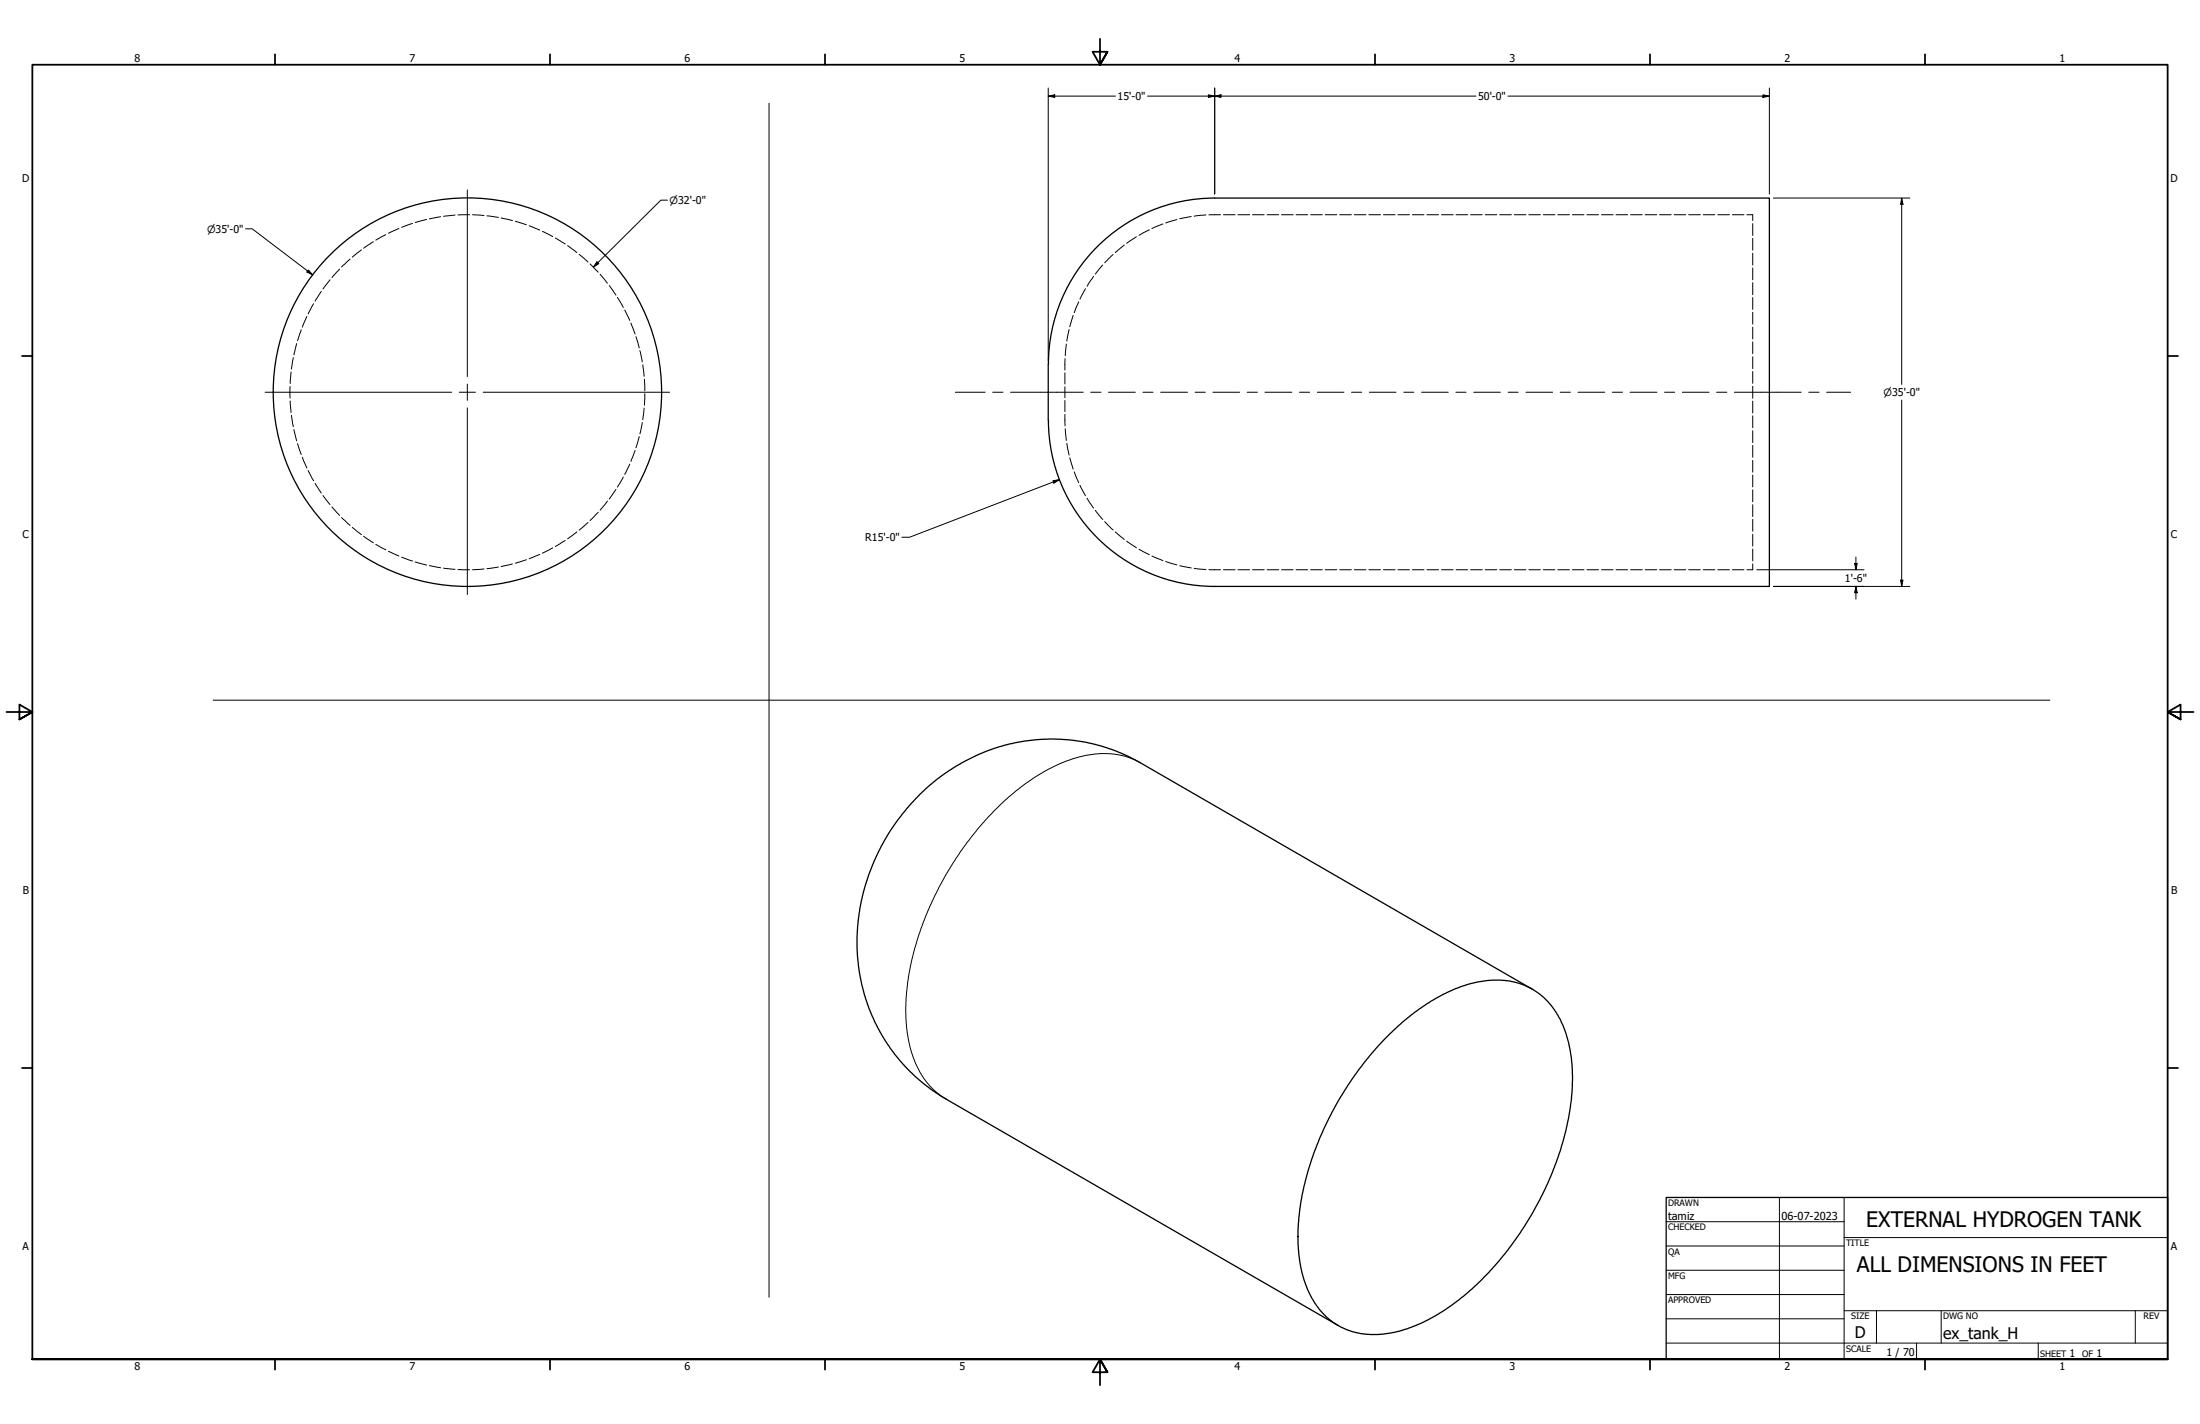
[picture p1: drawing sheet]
<svg xmlns="http://www.w3.org/2000/svg" width="864mm" height="559mm" viewBox="0 0 864 559" stroke-linecap="round" stroke-linejoin="round" font-family="sans-serif">
<!-- layer: Hidden (ANSI) -->
<g fill="none" stroke="#000" stroke-width=".39">
<path d="M141.9 98l-3.6 2.9M146.6 94.9l-3.9 2.5M151.4 92.1l-3.9 2.1M156.6 89.7l-4.1 1.8M161.9 87.7l-4.2 1.5M167.4 86.1l-4.4 1.2M173 85l-4.5 .9M178.6 84.4l-4.5 .5M184.3 84.3h-4.5M185.5 84.3l4.5 .3M191.1 84.7l4.5 .6M196.7 85.5l4.5 1.1"/>
<path d="M202.3 86.9l4.3 1.3M207.7 88.6l4.2 1.7M212.9 90.8l4.1 2M218 93.4l3.9 2.4M222.8 96.4l3.6 2.7M227.3 99.8l3.5 3M436.9 99.9l-3.3 3.2M441.3 96.1l-3.5 3M446.1 92.9l-3.8 2.6M451.2 90.2l-4.1 2.1M456.5 87.9l-4.3 1.8M462 86.2l-4.4 1.3"/>
<path d="M467.6 85l-4.5 .9M473.4 84.3l-4.6 .5M479.1 84.3h-4.6M480.3 84.3h4.5M486 84.3h4.5M491.7 84.3h4.6M497.4 84.3h4.6M503 84.3h4.6M508.8 84.3h4.5M514.5 84.3h4.5M520.2 84.3h4.6M525.9 84.3h4.6"/>
<path d="M531.6 84.3h4.6M537.3 84.3h4.6M543.1 84.3h4.5M548.8 84.3h4.5M554.4 84.3h4.6M560.1 84.3h4.6M565.8 84.3h4.6M571.6 84.3h4.5M577.3 84.3h4.6M583 84.3h4.6M588.7 84.3h4.6M594.4 84.3h4.6"/>
<path d="M600.1 84.3h4.5M605.8 84.3h4.6M611.5 84.3h4.6M617.2 84.3h4.6M622.9 84.3h4.6M628.6 84.3h4.6M634.4 84.3h4.5M640.1 84.3h4.6M645.8 84.3h4.6M651.4 84.3h4.6M657.2 84.3h4.5M662.9 84.3h4.5"/>
<path d="M668.6 84.3h4.6M674.3 84.3h4.6M680 84.3h4.6M685.7 84.3h2.3v2.3M688 87.8v4.6M688 93.5v4.7M688 99.4v4.6M123.1 119.2l-2.1 4M126.1 114.4l-2.4 3.8M129.5 109.8l-2.7 3.6M133.3 105.6l-3 3.4M137.4 101.7l-3.3 3.1"/>
<path d="M231.6 103.6l3.2 3.2M235.6 107.6l2.8 3.5M239.1 112.1l2.7 3.7M242.4 116.7l2.3 3.9M423.4 118.4l-1.7 4.3M426.1 113.3l-2.2 4.1M429.3 108.5l-2.6 3.8M432.9 104l-2.9 3.6M688 105.2v4.6M688 110.9v4.7M688 116.8v4.6M116.5 134.8l-1.1 4.5"/>
<path d="M118.2 129.4l-1.4 4.3M120.5 124.2l-1.8 4.2M245.2 121.7l2 4M247.6 126.8l1.7 4.3M249.6 132.1l1.4 4.4M251.2 137.6l.9 4.4M418.6 135l-.5 4.6M419.7 129.3l-.9 4.6M421.3 123.8l-1.4 4.4M688 122.6v4.6M688 128.4v4.6M688 134.2v4.6"/>
<path d="M113.9 151.6v4.6M113.9 157.4l.3 4.5M114.2 146l-.3 4.5M115.1 140.3l-.7 4.5M252.3 143.2l.6 4.5M253 148.8l.1 4.6M253.1 154.5l-.1 4.5M418 146.3v4.4M418 151.8v4.3M418 157.2v4.3M418.1 140.7l-.1 4.5M688 140v4.7"/>
<path d="M688 145.8v4.6M688 151.6v4.7M688 157.4v4.7M114.4 163l.7 4.4M115.4 168.6l1.1 4.4M116.8 174.1l1.4 4.3M118.7 179.5l1.8 4.1M249.3 176.8l-1.7 4.2M251 171.4l-1.4 4.3M252.1 165.8l-.9 4.4M252.9 160.1l-.6 4.6M418 162.6l.1 4.5"/>
<path d="M418.1 168.3l.5 4.5M418.8 174l.9 4.6M419.9 179.6l1.4 4.5M688 163.2v4.6M688 169v4.7M688 174.8v4.7M121 184.7l2.1 4M123.7 189.7l2.4 3.8M126.8 194.4l2.7 3.6M130.3 198.9l3 3.3M238.4 196.7l-2.8 3.5M241.8 192.1l-2.7 3.7"/>
<path d="M244.7 187.2l-2.3 3.9M247.2 182.1l-2 4.1M421.7 185.2l1.7 4.2M423.9 190.4l2.2 4.2M426.7 195.5l2.6 3.9M688 180.7v4.6M688 186.4v4.7M688 192.2v4.7M688 198.1v4.6M134.1 203.1l3.3 3.1M138.3 206.9l3.6 2.9M142.7 210.4l3.9 2.6"/>
<path d="M147.5 213.6l3.9 2.2M152.5 216.3l4.1 1.9M157.7 218.6l4.2 1.6M206.6 219.6l-4.3 1.4M211.9 217.6l-4.2 1.7M217 215l-4.1 2M221.9 212.1l-3.9 2.3M226.4 208.7l-3.6 2.8M230.8 205l-3.5 3M234.8 201l-3.2 3.3M430 200.3l2.9 3.5M433.6 204.7l3.3 3.3"/>
<path d="M437.8 208.7l3.5 3M442.3 212.3l3.8 2.6M447.1 215.5l4.1 2.2M452.2 218.2l4.3 1.8M688 203.8v4.7M688 209.7v4.6M688 215.5v4.6M163 220.5l4.4 1.2M168.5 222l4.5 .8M174.1 222.9l4.5 .5M179.8 223.5l4.5 .1M190 223.3l-4.5 .3"/>
<path d="M195.6 222.5l-4.5 .6M201.2 221.3l-4.5 1M457.6 220.3l4.4 1.4M463.1 222l4.5 .9M468.8 223l4.6 .5M474.5 223.5l4.6 .1M480.3 223.6h4.5M486 223.6h4.5M491.7 223.6h4.6M497.4 223.6h4.6M503 223.6h4.6M508.8 223.6h4.5"/>
<path d="M514.5 223.6h4.5M520.2 223.6h4.6M525.9 223.6h4.6M531.6 223.6h4.6M537.3 223.6h4.6M543.1 223.6h4.5M548.8 223.6h4.5M554.4 223.6h4.6M560.1 223.6h4.6M565.8 223.6h4.6M571.6 223.6h4.5M577.3 223.6h4.6"/>
<path d="M583 223.6h4.6M588.7 223.6h4.6M594.4 223.6h4.6M600.1 223.6h4.5M605.8 223.6h4.6M611.5 223.6h4.6M617.2 223.6h4.6M622.9 223.6h4.6M628.6 223.6h4.6M634.4 223.6h4.5M640.1 223.6h4.6M645.8 223.6h4.6"/>
<path d="M651.4 223.6h4.6M657.2 223.6h4.5M662.9 223.6h4.5M668.6 223.6h4.6M674.3 223.6h4.6M680 223.6h4.6M688 221.3v2.3h-2.3"/>
</g>
<!-- layer: Visible (ANSI) -->
<g fill="none" stroke="#000" stroke-width=".51">
<path d="M411.5 143.1v21.7M411.5 143a65.3 65.3 0 0 1 65.4-65.3h217.7v152.4h-217.8a65.3 65.3 0 0 1-65.3-65.3M601.5 388.2l-154.6-89.3-9.2-4.3-8.8-2.8-10-1.5-4.8-.3-7.3 .3-10.1 1.5-6.3 1.8-5.7 2.2-6.2 3-4.7 2.8-4.1 2.8-6.2 5-5.7 5.8-3.7 4.3-3.2 4.4-3.5 5.5-5 10.3-2.2 6.1-1.6 5.7-1.2 5.6-.8 6.8v11.6l1.6 10.5 1.8 6.4 2.3 6.3 3.2 6.4 2.8 4.5 3 4.3 3.8 4.4 7.2 6.8 3.8 2.8 5.2 3.4 154 88.8M544.4 406.8l5.8-5.4 6.9-5.4 7-4.5 7.4-3.6 6.4-2.1 6.2-1.1h6.6l5.1 1 4.6 1.8 5.1 3.5 4 4.3 3.2 5.3 2 4.8 1.1 4.1 .9 4.8 .6 7.7-.2 6.6-1.3 9.7-2.2 9.5-2.7 8.4-3.5 8.4-2.8 5.9-5.9 10.3-4.8 7.1-5.2 6.6-4.2 4.7-6.6 6.5-5.4 4.6-8.9 6-5.6 2.9-7.3 2.8-3.1 .8-4.9 .8-5 .1-3.7-.4-3-.7-5.7-2.4-4.9-3.6-2.1-2.3-2.2-2.9-2.8-5.2-1.4-3.8-1.2-4.5-1-7.9v-9.7l1.3-10.9 2.3-9.5 2.8-8.4 3.8-9 5.4-10.5 5.7-8.9 7.5-9.8z"/>
<circle cx="183.5" cy="153.9" r="76.2"/>
</g>
<!-- layer: Visible Narrow (ANSI) -->
<path d="M447.5 299.3l-3.4-1.7-4.5-1.3-4.8-.6-4.6 .1-3.9 .6-5 1.3-5.9 2.3-5.6 2.8-7 4.5-3.7 2.8-9 8.2-6.3 7-4 5.1-4.5 6.4-3.8 6.2-6.6 12.9-2.4 5.9-2.5 7.3-2 7.1-1.2 5.9-1 8.1-.3 5 .2 6.3 .5 4.5 1.1 5.2 2 6 2 3.8 3 4.3 3.9 3.8 3.1 2.2" fill="none" stroke="#000" stroke-width=".39"/>
<!-- layer: Border (ANSI) -->
<g fill="none" stroke="#000" stroke-width=".7">
<path d="M431.8 15.2v10.2l-2.9-5.1h5.8l-2.9 5.1 2.9-5.1M107.9 21.3v4.1M215.9 21.3v4.1M323.8 21.3v4.1M539.8 21.3v4.1M647.7 21.3v4.1M755.6 21.3v4.1M8.6 139.7h4.1M850.9 139.7h4.1M2.5 279.4h10.2l-5.1-2.9v5.8l5.1-2.9-5.1 2.9M861.1 279.4h-10.2l5.1-2.9v5.8l-5.1-2.9 5.1 2.9M8.6 419.1h4.1"/>
<path d="M850.9 419.1h4.1M12.7 533.4v-508h838.2v508h-838.2h838.2M107.9 533.4v4.1M215.9 533.4v4.1M323.8 533.4v4.1M434.7 538.5l-2.9-5.1 2.9 5.1h-5.8l2.9-5.1v10.2M539.8 533.4v4.1M647.7 533.4v4.1M755.6 533.4v4.1"/>
</g>
<!-- layer: Title (ANSI) -->
<g fill="none" stroke="#000" stroke-width=".39">
<path d="M654 479.4h69.9M698.5 469.9v63.5M723.9 469.9v63.5M654 488.9h69.9M654 498.5h69.9M723.9 485.6h127M654 508h69.9M654 517.5h69.9M723.9 514.3h127M736.6 514.3v12.7M762 514.3v12.7M838.2 514.3v12.7"/>
<path d="M654 527h196.9M752.3 527v6.4M800.1 527v6.4"/>
</g>
<path d="M654 469.9h196.9v63.5h-196.9z" fill="none" stroke="#000" stroke-width=".51"/>
<!-- layer: Sketch Geometry (ANSI) -->
<path d="M301.9 40.5v468.6M83.7 274.8h721" fill="none" stroke="#000" stroke-width=".39"/>
<!-- layer: Dimension (ANSI) -->
<g fill="none" stroke="#000" stroke-width=".39">
<path d="M411.5 37.7l2.5-.5v1zM411.5 37.7h26.4M411.5 34.5v107M450.5 37.7h128.9M474.3 37.2l2.5 .5-2.5 .5zM476.8 37.7l2.5-.5v1zM476.8 34.5v41.6M591.9 37.7h102.7M692 37.2l2.6 .5-2.6 .5zM694.6 34.5v41.6M262 78.5h-2.6l-26.5 26.3M696.2 77.7h53.5"/>
<path d="M746.5 77.7l.5 2.5h-.9zM746.5 77.7v73.2M96.4 89.8h2.6l23.7 18.1M121.1 106l1.6 1.9-2.2-1.2zM234.3 102.7l.8 .7-2.2 1.4zM746.5 157v73.1M413.3 188.7l2.6-.5-2.2 1.4zM415.9 188.2l-58.8 22.6h-3.1M728.5 218.6v5M689.6 223.6h42.1M696.2 230.1h53.5M728 221.1h1l-.5 2.5z"/>
<path d="M728.5 230.1l.5 2.5h-1zM728.5 230.1v5M746.1 227.6h.9l-.5 2.5z"/>
</g>
<path d="M411.5 37.7l2.5-.5v1zM474.3 37.2l2.5 .5-2.5 .5zM476.8 37.7l2.5-.5v1zM692 37.2l2.6 .5-2.6 .5zM746.5 77.7l.5 2.5h-.9zM121.1 106l1.6 1.9-2.2-1.2zM234.3 102.7l.8 .7-2.2 1.4zM413.3 188.7l2.6-.5-2.2 1.4zM728 221.1h1l-.5 2.5zM728.5 230.1l.5 2.5h-1zM746.1 227.6h.9l-.5 2.5z" fill="#000"/>
<!-- layer: Center Mark (ANSI) -->
<path d="M183.5 74.5v73.3M104.1 153.9h73.2M180.3 153.9h6.3M183.5 150.7v6.4M189.7 153.9h73.1M183.5 160.1v73.2" fill="none" stroke="#000" stroke-width=".39"/>
<!-- layer: Centerline (ANSI) -->
<g fill="none" stroke="#000" stroke-width=".39">
<path d="M375 153.9h11.7M389.7 153.9h4M396.7 153.9h28.5M428.2 153.9h4M435.2 153.9h10.4M448.6 153.9h4M455.6 153.9h10.6M469.1 153.9h4M476.1 153.9h10.5M489.6 153.9h4M496.6 153.9h10.5M510.1 153.9h4"/>
<path d="M517.1 153.9h10.5M530.5 153.9h4M537.5 153.9h10.5M551.1 153.9h3.9M558 153.9h10.5M571.5 153.9h4M578.5 153.9h10.5M592 153.9h3.9M599 153.9h10.5M612.5 153.9h4M619.4 153.9h10.5M632.9 153.9h4"/>
<path d="M639.9 153.9h10.5M653.4 153.9h4M660.4 153.9h10.5M673.9 153.9h4M680.8 153.9h26.3M710.1 153.9h4M717 153.9h9.4"/>
</g>
<g font-size="8.4">
<text x="732.6" y="481.4">EXTERNAL HYDROGEN TANK</text>
<text x="728.9" y="499.3">ALL DIMENSIONS IN FEET</text>
</g>
<g font-size="6.3">
<text x="728.1" y="524.9">D</text>
<text x="762.8" y="525.4">ex_tank_H</text>
</g>
<g font-size="4.3">
<text x="654.8" y="478.6">tamiz</text>
<text x="699.3" y="478.6">06-07-2023</text>
</g>
<g font-size="4.2">
<text x="52.8" y="24.4">8</text>
<text x="160.8" y="24.4">7</text>
<text x="268.7" y="24.4">6</text>
<text x="376.7" y="24.4">5</text>
<text x="484.6" y="24.4">4</text>
<text x="592.6" y="24.4">3</text>
<text x="700.5" y="24.4">2</text>
<text x="808.5" y="24.4">1</text>
<text x="438.7" y="39.3">15'-0&quot;</text>
<text x="580.2" y="39.3">50'-0&quot;</text>
<text x="8.8" y="71.4">D</text>
<text x="852" y="71.4">D</text>
<text x="8.9" y="211.1">C</text>
<text x="339.7" y="212.3">R15'-0&quot;</text>
<text x="852.2" y="211.1">C</text>
<text x="724.2" y="228.4">1'-6&quot;</text>
<text x="9" y="350.8">B</text>
<text x="852.2" y="350.8">B</text>
<text x="8.9" y="490.5">A</text>
<text x="852.2" y="490.5">A</text>
<text x="740.5" y="532">1 / 70</text>
<text x="812.4" y="532.6">1</text>
<text x="823" y="532.6">1</text>
<text x="52.8" y="537.5">8</text>
<text x="160.8" y="537.5">7</text>
<text x="268.7" y="537.5">6</text>
<text x="376.7" y="537.5">5</text>
<text x="484.6" y="537.5">4</text>
<text x="592.6" y="537.5">3</text>
<text x="700.5" y="537.5">2</text>
<text x="808.5" y="537.5">1</text>
</g>
<g font-size="3.9">
<text x="262.8" y="80">⌀32'-0&quot;</text>
<text x="81.3" y="91.3">⌀35'-0&quot;</text>
<text x="739.3" y="155.4">⌀35'-0&quot;</text>
</g>
<g font-size="3.5">
<text x="654.8" y="473.2">DRAWN</text>
<text x="654.8" y="482.8">CHECKED</text>
<text x="724.7" y="488.9">TITLE</text>
<text x="654.8" y="492.3">QA</text>
<text x="654.8" y="501.8">MFG</text>
<text x="654.8" y="511.4">APPROVED</text>
<text x="726.7" y="517.7">SIZE</text>
<text x="762.8" y="517.7">DWG NO</text>
<text x="841.4" y="517.7">REV</text>
<text x="724.7" y="530.4">SCALE</text>
<text x="800.9" y="532.6">SHEET</text>
<text x="817.4" y="532.6">OF</text>
</g>
</svg>
